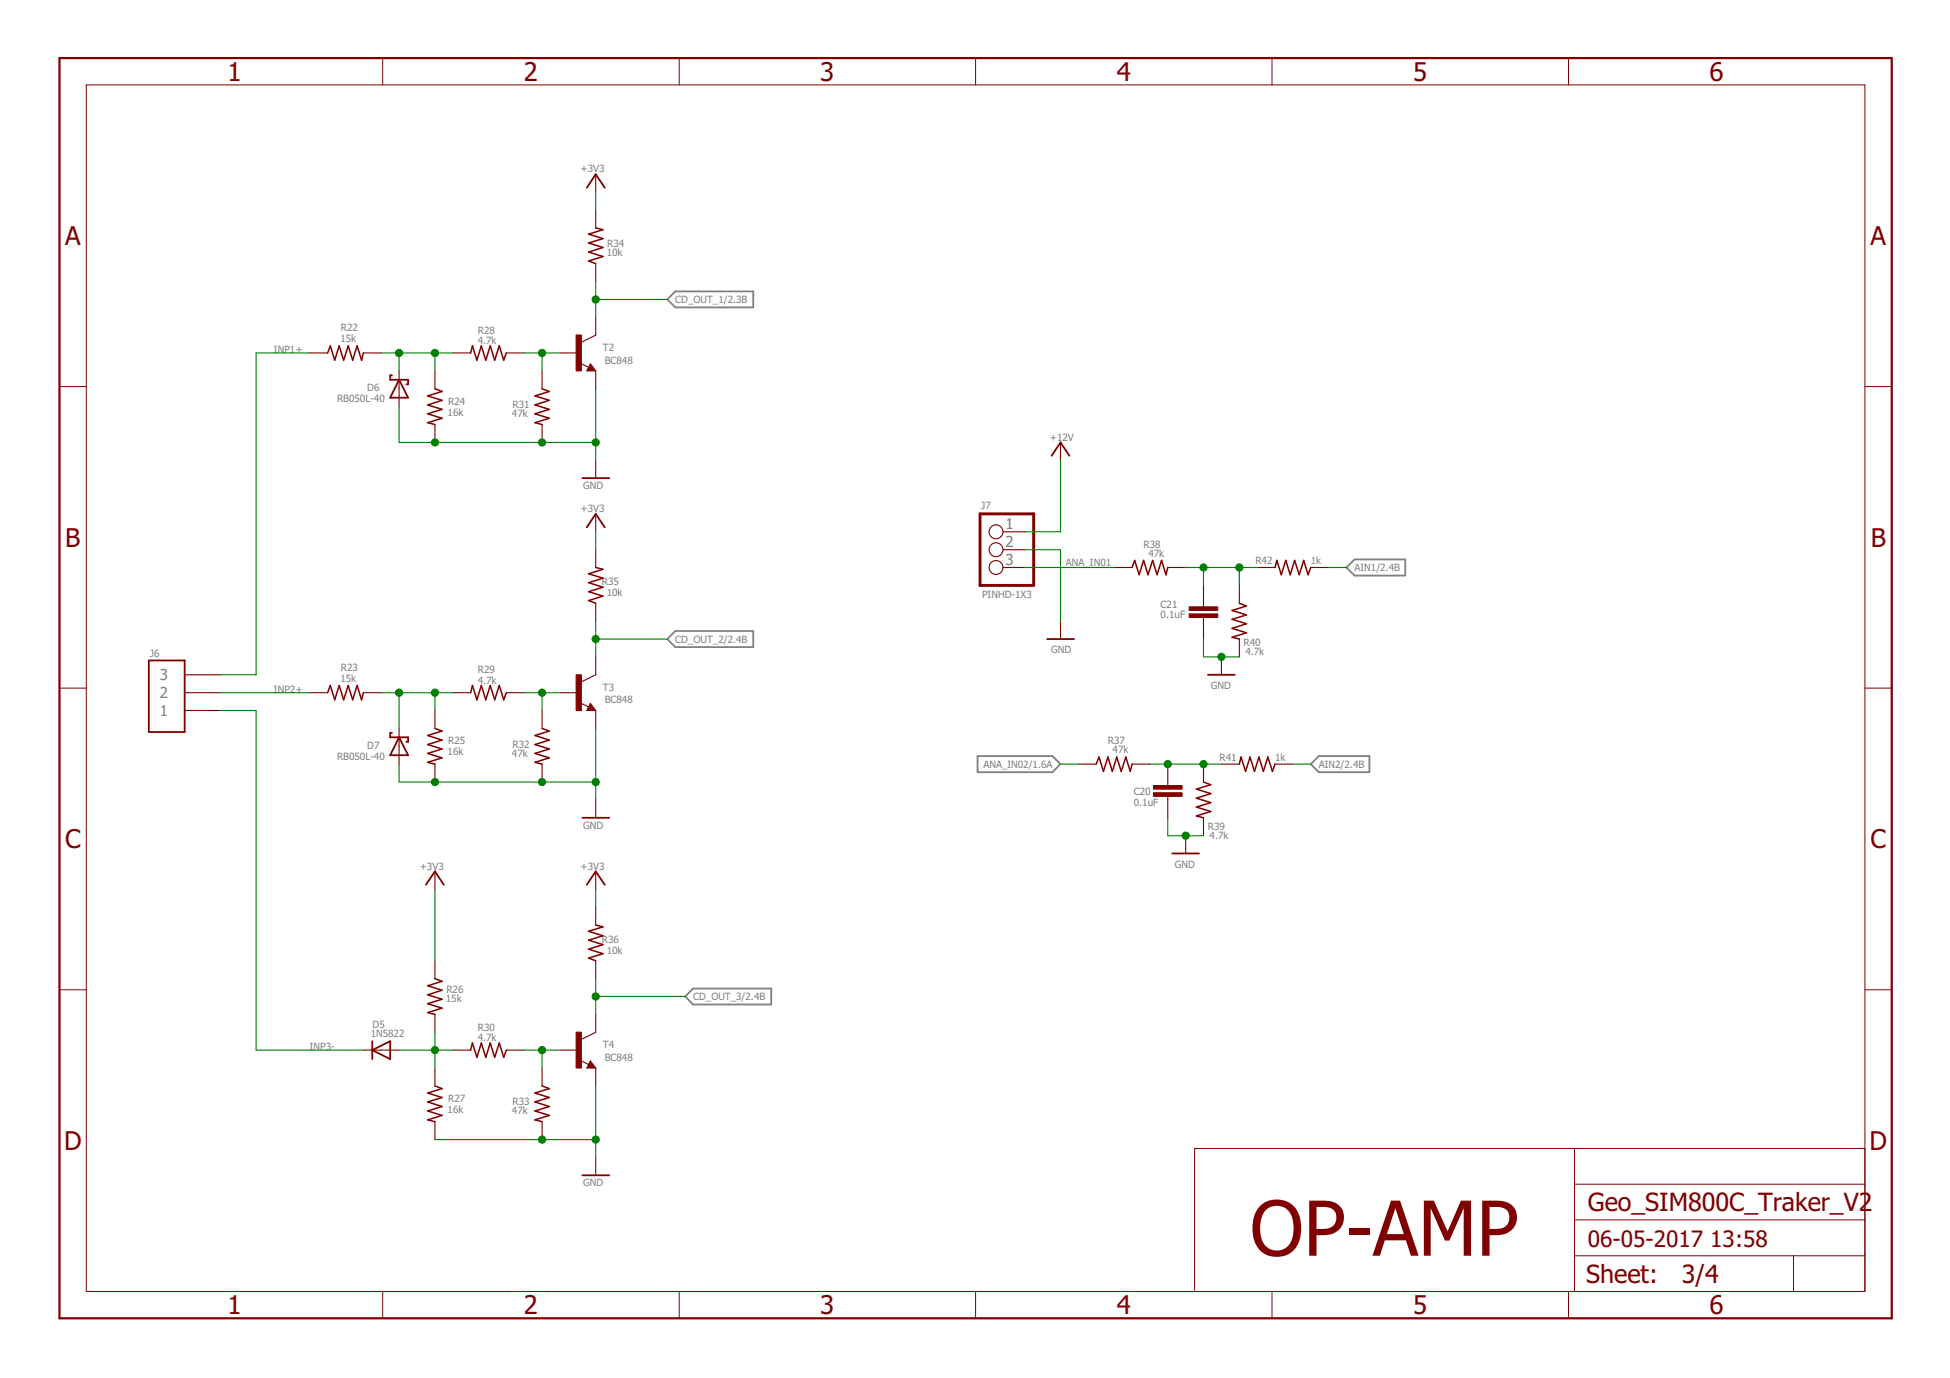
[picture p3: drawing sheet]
<svg xmlns="http://www.w3.org/2000/svg" width="297mm" height="210mm" viewBox="0 0 297 210" stroke-linecap="round" stroke-linejoin="round" font-family="sans-serif">
<path d="M101.6 45.6l1.3-1.2h11.8v2.4h-11.8zM101.6 97.3l1.3-1.2h11.8v2.5h-11.8zM205.1 86.4l1.2-1.2h7.8v2.5h-7.8zM148.9 115.2h11.4l1.2 1.2-1.2 1.2h-11.4zM199.7 116.4l1.2-1.2h7.7v2.4h-7.7zM105.6 150.6h11.9v2.4h-11.9l-1.2-1.2z" fill="none" stroke="#808080" stroke-width=".28"/>
<g fill="none" stroke="#800000" stroke-width=".15">
<path d="M13.1 12.9h271v183.8h-271zM58.3 8.8v4.1M103.5 8.8v4.1M148.6 8.8v4.1M193.8 8.8v4.1M238.9 8.8v4.1M9.1 58.9h4M284.1 58.9h4.1M9.1 104.8h4M284.1 104.8h4.1M9.1 150.8h4M284.1 150.8h4.1"/>
<path d="M239.8 174.9v21.8M284.1 174.9h-102.1v21.8M58.3 196.7v4.1M103.5 196.7v4.1M148.6 196.7v4.1M193.8 196.7v4.1M238.9 196.7v4.1M239.8 191.3h44.3M239.8 185.8h44.3M239.8 180.4h44.3M273.2 191.3v5.4"/>
</g>
<path d="M9.1 8.8h279.1v192h-279.1z" fill="none" stroke="#800000" stroke-width=".34"/>
<g fill="none" stroke="#800000" stroke-width=".28">
<path d="M89.4 28.6l1.3-2.1 1.4 2.1M59.7 57.2h-.3v.6h2.8v.7h-.3M60.8 57.8l1.4 2.8h-2.8zM89.9 55.9l.2 .3h-.4l.2-.5 .6 .7h-.8M88.7 72.8h4.1M160.2 69.4l1.3-2 1.4 2M89.4 80.3l1.3-2 1.4 2M159.5 97.3h4.1M22.7 100.6h5.4v10.9h-5.4zM59.7 111.6h-.3v.7h2.8v.7h-.3M60.8 112.3l1.4 2.7h-2.8zM89.9 107.7l.2 .2h-.4l.2-.5 .6 .7h-.8"/>
<path d="M184 102.8h4.1M64.9 134.8l1.4-2.1 1.3 2.1M88.7 124.6h4.1M89.4 134.8l1.3-2.1 1.4 2.1M178.6 130h4M56.7 160l2.7-1.4v2.7zM56.7 158.6v2.7M88.7 179h4.1M89.9 162.1l.2 .3h-.4l.2-.5 .6 .7h-.8"/>
</g>
<g fill="none" stroke="#800000" stroke-width=".17">
<path d="M90.7 26.5v2.8M90.7 32v2.7M47.2 53.8h2.7M55.4 53.8h2.7M60.8 56.5v5.4M66.3 56.5v2.7M69 53.8h2.7M77.1 53.8h2.8M82.6 56.5v2.7M85.3 53.8h2.7M88.3 55.3l1.4 .7M89.9 55.4l.8 1.1h-1.3z"/>
<path d="M90.7 40.2v2.7M90.7 48.3v2.8l-2.1 1M90.7 56.5v2.7M66.3 64.7v2.7M82.6 64.7v2.7M90.7 70.1v2.7M90.7 78.3v2.7M161.5 67.4v2.7M90.7 83.7v2.7M90.7 91.9v2.7M152.8 86.4h3.3M152.8 81h3.3"/>
<path d="M152.8 83.7h3.3M161.5 94.6v2.7M169.7 86.4h2.7M177.9 86.4h2.7M183.3 89.2v3.2M183.3 94.1v3.2M188.8 89.2v2.7M188.8 97.3v2.8M191.5 86.4h2.7M199.7 86.4h2.7M28.1 108.2h5.5M28.1 105.5h5.5"/>
<path d="M28.1 102.8h5.5M47.2 105.5h2.7M55.4 105.5h2.7M60.8 111v5.4M66.3 108.2v2.8M66.3 116.4v2.7M69 105.5h2.7M77.1 105.5h2.8M82.6 108.2v2.8M82.6 116.4v2.7M85.3 105.5h2.7M88.3 107l1.4 .7"/>
<path d="M89.9 107.1l.8 1.1h-1.3zM90.7 100.1v2.7l-2.1 1.1M90.7 108.2v2.8M164.3 116.4h2.7M172.4 116.4h2.8M177.9 116.4v3.3M183.3 116.4v2.7M186.1 116.4h2.7M186.1 100.1v2.7M194.2 116.4h2.7M66.3 132.7v2.8M90.7 121.8v2.8"/>
<path d="M90.7 132.7v2.8M90.7 138.2v2.7M177.9 121.3v3.3M180.6 127.3v2.7M183.3 124.6v2.7M55.4 160h5.4M66.3 146.3v2.8M66.3 154.5v2.7M69 160h2.7M77.1 160h2.8M85.3 160h2.7M90.7 146.3v2.8"/>
<path d="M90.7 154.5v2.7l-2.1 1.1M66.3 162.7v2.7M66.3 170.9v2.7M82.6 162.7v2.7M82.6 170.9v2.7M88.3 161.5l1.4 .7M89.9 161.6l.8 1.1h-1.3zM90.7 162.7v2.7M90.7 176.3v2.7"/>
<circle cx="151.7" cy="86.4" r="1.06"/>
<circle cx="151.7" cy="81" r="1.06"/>
<circle cx="151.7" cy="83.7" r="1.06"/>
</g>
<g fill="none" stroke="#800000" stroke-width=".23">
<path d="M90.7 34.7l1.1 .3-2.1 .7 2.1 .6-2.1 .7 2.1 .7-2.1 .7 2.1 .7-2.1 .7 1 .4M49.9 53.8l.4-1.1 .7 2.2 .7-2.2 .6 2.2 .7-2.2 .7 2.2 .7-2.2 .7 2.2 .3-1.1M66.3 59.2l1 .4-2.1 .7 2.1 .7-2.1 .7 2.1 .7-2.1 .6 2.1 .7-2.1 .7 1.1 .3M71.7 53.8l.3-1.1 .6 2.2 .7-2.2 .7 2.2 .7-2.2 .7 2.2 .7-2.2 .6 2.2 .4-1.1M82.6 59.2l1.1 .4-2.2 .7 2.2 .7-2.2 .7 2.2 .7-2.2 .6 2.2 .7-2.2 .7 1.1 .3M90.7 86.4l1.1 .3-2.1 .7 2.1 .7-2.1 .7 2.1 .7-2.1 .6 2.1 .7-2.1 .7 1 .4M172.4 86.4l.4-1 .7 2.1 .7-2.1 .7 2.1 .7-2.1 .7 2.1 .6-2.1 .7 2.1 .3-1.1M188.8 91.9l1.1 .4-2.2 .7 2.2 .7-2.2 .6 2.2 .7-2.2 .7 2.2 .7-2.2 .7 1.1 .2M194.2 86.4l.3-1 .7 2.1 .7-2.1 .6 2.1 .7-2.1 .7 2.1 .7-2.1 .7 2.1 .4-1.1M49.9 105.5l.4-1.1 .7 2.2 .7-2.2 .6 2.2 .7-2.2 .7 2.2 .7-2.2 .7 2.2 .3-1.1M66.3 111l1 .4-2.1 .6 2.1 .7-2.1 .7 2.1 .7-2.1 .7 2.1 .6-2.1 .7 1.1 .3M71.7 105.5l.3-1.1 .6 2.2 .7-2.2 .7 2.2 .7-2.2 .7 2.2 .7-2.2 .6 2.2 .4-1.1"/>
<path d="M82.6 111l1.1 .4-2.2 .6 2.2 .7-2.2 .7 2.2 .7-2.2 .7 2.2 .6-2.2 .7 1.1 .3M167 116.4l.4-1.1 .7 2.2 .7-2.2 .6 2.2 .7-2.2 .7 2.2 .7-2.2 .7 2.2 .2-1.1M183.3 119.1l1.1 .4-2.2 .7 2.2 .7-2.2 .7 2.2 .7-2.2 .6 2.2 .7-2.2 .7 1.1 .3M188.8 116.4l.2-1.1 .7 2.2 .7-2.2 .7 2.2 .7-2.2 .6 2.2 .7-2.2 .7 2.2 .4-1.1M66.3 149.1l1 .4-2.1 .7 2.1 .6-2.1 .7 2.1 .7-2.1 .7 2.1 .7-2.1 .6 1.1 .3M71.7 160l.3-1.1 .6 2.2 .7-2.2 .7 2.2 .7-2.2 .7 2.2 .7-2.2 .6 2.2 .4-1.1M90.7 140.9l1.1 .3-2.1 .7 2.1 .6-2.1 .7 2.1 .7-2.1 .7 2.1 .7-2.1 .6 1 .4M66.3 165.4l1 .4-2.1 .7 2.1 .7-2.1 .7 2.1 .7-2.1 .6 2.1 .7-2.1 .7 1.1 .3M82.6 165.4l1.1 .4-2.2 .7 2.2 .7-2.2 .7 2.2 .7-2.2 .6 2.2 .7-2.2 .7 1.1 .3"/>
</g>
<g fill="#800000" stroke="#800000" stroke-width=".15">
<path d="M87.8 51h.8v5.5h-.8z"/>
<path d="M87.8 102.8h.8v5.4h-.8z"/>
<path d="M87.8 157.2h.8v5.5h-.8z"/>
<path d="M175.7 120.8h4.4v.5h-4.4z"/>
<path d="M175.7 119.7h4.4v.5h-4.4z"/>
<path d="M181.1 93.5h4.4v.6h-4.4z"/>
<path d="M181.1 92.4h4.4v.6h-4.4z"/>
</g>
<path d="M149.3 78.3h8.2v10.9h-8.2z" fill="none" stroke="#800000" stroke-width=".44"/>
<g fill="none" stroke="#008000" stroke-width=".17">
<path d="M90.7 29.3v2.7M47.2 53.8h-8.2v49h-5.4M58.1 53.8h10.9M60.8 53.8v2.7M66.3 53.8v2.7M79.9 53.8h5.4M82.6 53.8v2.7M90.7 42.9v5.4M90.7 59.2v10.9M90.7 45.6h10.9M60.8 61.9v5.5h29.9M161.5 70.1v10.9h-5.4"/>
<path d="M90.7 81v2.7M90.7 94.6v5.5M90.7 97.3h10.9M156.1 83.7h5.4v10.9M156.1 86.4h13.6M180.6 86.4h10.9M183.3 86.4v2.8M183.3 97.3v2.8h5.5M188.8 86.4v2.8M202.4 86.4h2.7M33.6 105.5h13.6M33.6 108.2h5.4v51.8h16.4"/>
<path d="M58.1 105.5h10.9M60.8 105.5v5.5M60.8 116.4v2.7h29.9M66.3 105.5v2.7M79.9 105.5h5.4M82.6 105.5v2.7M90.7 111v10.8M161.5 116.4h2.8M175.2 116.4h10.9M196.9 116.4h2.8M66.3 135.5v10.8M90.7 135.5v2.7"/>
<path d="M177.9 124.6v2.7h5.4M60.8 160h8.2M66.3 157.2v5.5M79.9 160h5.4M82.6 160v2.7M90.7 149.1v5.4M90.7 151.8h13.7M66.3 173.6h24.4M90.7 165.4v10.9"/>
</g>
<g fill="#008000" stroke="#008000" stroke-width=".15">
<circle cx="82.6" cy="67.4" r=".55"/>
<circle cx="90.7" cy="67.4" r=".55"/>
<circle cx="66.3" cy="67.4" r=".55"/>
<circle cx="82.6" cy="119.1" r=".55"/>
<circle cx="90.7" cy="119.1" r=".55"/>
<circle cx="66.3" cy="119.1" r=".55"/>
<circle cx="82.6" cy="173.6" r=".55"/>
<circle cx="90.7" cy="173.6" r=".55"/>
<circle cx="180.6" cy="127.3" r=".55"/>
<circle cx="186.1" cy="100.1" r=".55"/>
<circle cx="90.7" cy="151.8" r=".55"/>
<circle cx="90.7" cy="45.6" r=".55"/>
<circle cx="90.7" cy="97.3" r=".55"/>
<circle cx="82.6" cy="53.8" r=".55"/>
<circle cx="66.3" cy="53.8" r=".55"/>
<circle cx="60.8" cy="53.8" r=".55"/>
<circle cx="82.6" cy="105.5" r=".55"/>
<circle cx="66.3" cy="105.5" r=".55"/>
<circle cx="60.8" cy="105.5" r=".55"/>
<circle cx="82.6" cy="160" r=".55"/>
<circle cx="66.3" cy="160" r=".55"/>
<circle cx="177.9" cy="116.4" r=".55"/>
<circle cx="183.3" cy="116.4" r=".55"/>
<circle cx="183.3" cy="86.4" r=".55"/>
<circle cx="188.8" cy="86.4" r=".55"/>
</g>
<text font-size="11.5" fill="#800000" x="190.4" y="191.3">OP-AMP</text>
<g font-size="3.9" fill="#800000">
<text x="34.6" y="12.3">1</text>
<text x="79.8" y="12.3">2</text>
<text x="125" y="12.3">3</text>
<text x="170.1" y="12.3">4</text>
<text x="215.3" y="12.3">5</text>
<text x="260.4" y="12.3">6</text>
<text x="9.9" y="37.3">A</text>
<text x="284.9" y="37.3">A</text>
<text x="9.9" y="83.2">B</text>
<text x="285" y="83.2">B</text>
<text x="9.9" y="129.2">C</text>
<text x="284.9" y="129.2">C</text>
<text x="9.8" y="175.1">D</text>
<text x="284.8" y="175.1">D</text>
<text x="34.6" y="200.2">1</text>
<text x="79.8" y="200.2">2</text>
<text x="125" y="200.2">3</text>
<text x="170.1" y="200.2">4</text>
<text x="215.3" y="200.2">5</text>
<text x="260.4" y="200.2">6</text>
</g>
<g font-size="3.8" fill="#800000">
<text x="241.9" y="184.5">Geo_SIM800C_Traker_V2</text>
<text x="241.6" y="195.5">Sheet:</text>
<text x="256.2" y="195.4">3/4</text>
</g>
<g font-size="3.5" fill="#800000">
<text x="241.9" y="189.9">06-05-2017</text>
<text x="260.5" y="189.9">13:58</text>
</g>
<g font-size="2.3" fill="#808080">
<text x="153.2" y="80.6">1</text>
<text x="153.2" y="83.3">2</text>
<text x="153.2" y="86.1">3</text>
<text x="24.3" y="106.3">2</text>
<text x="24.3" y="103.6">3</text>
<text x="24.3" y="109">1</text>
</g>
<g font-size="1.5" fill="#808080">
<text x="88.4" y="26.3">+3V3</text>
<text x="92.4" y="39.1">10k</text>
<text x="92.5" y="37.7">R34</text>
<text x="102.9" y="46.1">CD_OUT_1/2.3B</text>
<text x="41.7" y="53.8">INP1+</text>
<text x="51.8" y="52.1">15k</text>
<text x="51.9" y="50.5">R22</text>
<text x="72.8" y="52.4">4.7k</text>
<text x="72.8" y="50.8">R28</text>
<text x="91.8" y="53.5">T2</text>
<text x="55.9" y="59.6">D6</text>
<text x="92.1" y="55.4">BC848</text>
<text x="51.3" y="61.3">RB050L-40</text>
<text x="68.2" y="63.3">16k</text>
<text x="68.3" y="61.6">R24</text>
<text x="78" y="63.6">47k</text>
<text x="78.1" y="62.2">R31</text>
<text x="159.9" y="67.1">+12V</text>
<text x="88.4" y="78">+3V3</text>
<text x="88.8" y="74.5">GND</text>
<text x="149.5" y="77.6">J7</text>
<text x="174.2" y="83.4">R38</text>
<text x="91.7" y="89.1">R35</text>
<text x="162.4" y="86.2">ANA_IN01</text>
<text x="174.9" y="84.8">47k</text>
<text x="191.2" y="85.9">R42</text>
<text x="199.7" y="85.9">1k</text>
<text x="206.3" y="87">AIN1/2.4B</text>
<text x="92.4" y="90.8">10k</text>
<text x="149.6" y="91.1">PINHD-1X3</text>
<text x="176.8" y="94.2">0.1uF</text>
<text x="176.8" y="92.6">C21</text>
<text x="22.8" y="100.1">J6</text>
<text x="102.9" y="97.9">CD_OUT_2/2.4B</text>
<text x="160.1" y="99.5">GND</text>
<text x="189.4" y="98.4">R40</text>
<text x="189.7" y="99.8">4.7k</text>
<text x="41.7" y="105.5">INP2+</text>
<text x="51.8" y="103.9">15k</text>
<text x="51.9" y="102.2">R23</text>
<text x="72.8" y="104.1">4.7k</text>
<text x="72.8" y="102.5">R29</text>
<text x="91.8" y="105.2">T3</text>
<text x="92.1" y="107.1">BC848</text>
<text x="184.4" y="105">GND</text>
<text x="68.3" y="113.4">R25</text>
<text x="78.1" y="113.9">R32</text>
<text x="168.7" y="113.4">R37</text>
<text x="51.3" y="115.7">RB050L-40</text>
<text x="55.9" y="114.1">D7</text>
<text x="68.2" y="115">16k</text>
<text x="78" y="115.3">47k</text>
<text x="149.8" y="116.9">ANA_IN02/1.6A</text>
<text x="169.5" y="114.8">47k</text>
<text x="185.8" y="115.9">R41</text>
<text x="194.2" y="115.9">1k</text>
<text x="200.9" y="116.9">AIN2/2.4B</text>
<text x="172.7" y="122.8">0.1uF</text>
<text x="172.7" y="121.2">C20</text>
<text x="88.8" y="126.2">GND</text>
<text x="184" y="126.4">R39</text>
<text x="184.3" y="127.8">4.7k</text>
<text x="63.9" y="132.5">+3V3</text>
<text x="88.4" y="132.5">+3V3</text>
<text x="179" y="132.2">GND</text>
<text x="91.7" y="143.6">R36</text>
<text x="92.4" y="145.3">10k</text>
<text x="67.9" y="152.6">15k</text>
<text x="68" y="151.2">R26</text>
<text x="105.6" y="152.3">CD_OUT_3/2.4B</text>
<text x="47.2" y="160">INP3-</text>
<text x="56.5" y="157.9">1N5822</text>
<text x="56.8" y="156.6">D5</text>
<text x="72.8" y="158.6">4.7k</text>
<text x="72.8" y="157">R30</text>
<text x="91.8" y="159.7">T4</text>
<text x="92.1" y="161.6">BC848</text>
<text x="68.3" y="167.8">R27</text>
<text x="68.2" y="169.5">16k</text>
<text x="78" y="169.8">47k</text>
<text x="78.1" y="168.4">R33</text>
<text x="88.8" y="180.7">GND</text>
</g>
</svg>
